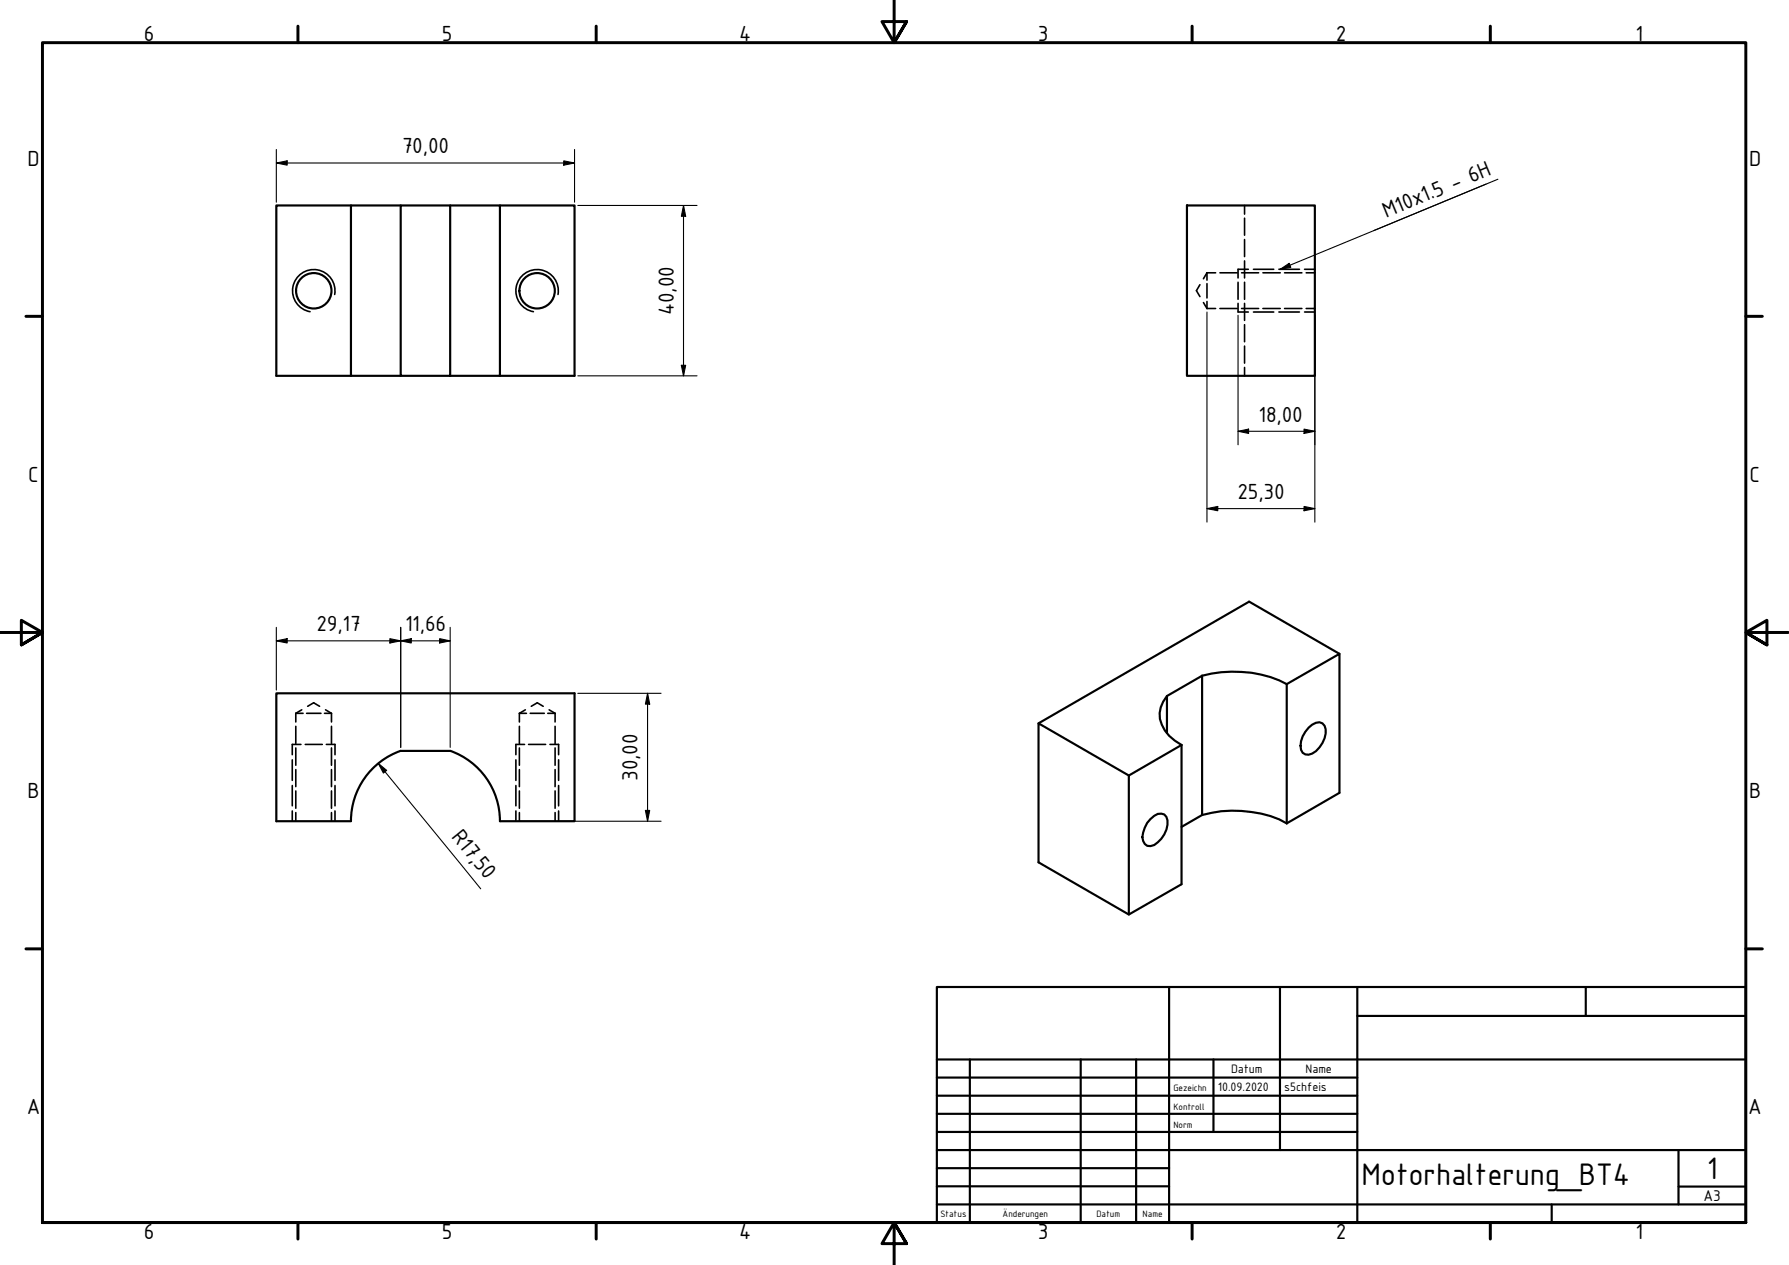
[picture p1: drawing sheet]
<svg xmlns="http://www.w3.org/2000/svg" width="420mm" height="297mm" viewBox="0 0 420 297" stroke-linecap="round" stroke-linejoin="round" font-family="sans-serif">
<!-- layer: Sichtbar (ISO) -->
<g fill="none" stroke="#000" stroke-width=".51">
<path d="M82.4 48.2h-17.5v40.1h17.5M94.1 48.2h11.6v40.1h-11.6zM94.1 48.2h-11.7v40.1h11.7M105.7 48.2h11.7v40.1h-11.7M117.4 48.2h17.5v40.1h-17.5M278.8 48.2h30v40.1h-30zM282.3 158.7l-8.2 4.7v8.7M282.3 158.7v32.7l-4.8 2.8M282.3 158.7a28.4 28.4 0 0 1 19.9 1.9M314.6 153.5l-21.2-12.2-49.5 28.5M64.9 162.8h70v30h-17.5a17.5 17.5 0 0 0-11.7-16.5h-11.6a17.5 17.5 0 0 0-11.7 16.5h-17.5zM274.1 163.4a6.5 6.5 0 0 0 .5 9.4l1.3 1.1 1.6 1"/>
<path d="M277.5 174.9v32.7l-12.4 7.1-21.2-12.2v-32.7l21.2 12.3M277.5 174.9l-12.4 7.2v32.6M302.2 160.6l12.4-7.1v32.7l-12.4 7.1M302.2 160.6v32.7M307.3 170.9a2.73 2.73 0 0 1 3.3-1.1 3 3 0 0 1 .5 3.5 6 6 0 0 1-3.8 3.9 1.72 1.72 0 0 1-1.9-2.1 6.3 6.3 0 0 1 1.9-4.2zM270.2 192.3a2.66 2.66 0 0 1 3.2-1.1 3.1 3.1 0 0 1 .5 3.6 7 7 0 0 1-2.8 3.6 1.66 1.66 0 0 1-2.6-.9 5.7 5.7 0 0 1 1.7-5.2zM282.3 191.4a28.7 28.7 0 0 1 18.1 1l1.8 .9"/>
<circle cx="73.7" cy="68.3" r="4.2"/>
<circle cx="126.1" cy="68.3" r="4.2"/>
</g>
<!-- layer: Sichtbar schmal (ISO) -->
<path d="M78.6 69.1a5 5 0 0 0-4-5.7 5 5 0 0 0-5.8 4 5 5 0 0 0 4 5.8M131.1 69.1a5 5 0 0 0-4.1-5.7 5 5 0 0 0-5.8 4 5 5 0 0 0 4.1 5.8" fill="none" stroke="#000" stroke-width=".38"/>
<!-- layer: Verdeckt (ISO) -->
<g fill="none" stroke="#000" stroke-width=".38">
<path d="M292.3 48.2v2.1M292.3 51.2v4M292.3 56.2v4M281.8 66.9l-.8 1.3 .8 1.4M282.6 71l.9 1.4M283.5 64.1v1.7M283.5 66.6v3.4M283.5 70.8v1.6M283.5 64.1l-.9 1.4M283.5 64.1h2M283.5 72.4h2M286.5 64.1h4.1"/>
<path d="M286.5 72.4h4.1M290.8 71.2v2.1h2.4M290.8 66.3v4M291.6 64.1h4M291.6 72.4h4M292.3 61.3v4M292.3 66.3v4M292.3 71.2v4M292.3 76.2v4M293.2 63.2h-2.4v2.1M294.4 63.2h4.7M294.4 73.3h4.7"/>
<path d="M296.6 64.1h4.1M296.6 72.4h4.1M300.4 63.2h4.8M300.4 73.3h4.8M301.7 64.1h4.1M301.7 72.4h4.1M306.4 63.2h2.4M306.4 73.3h2.4M306.8 64.1h2M306.8 72.4h2M292.3 81.3v4M292.3 86.3v2"/>
<path d="M68.6 178.4v4.8M69.5 167.5h1.7M69.5 167.5v2M69.5 170.5v4.1M69.5 175.6v4.1M70.7 174.8h-2.1v2.4M70.9 166.7l-1.4 .8M71.7 174.8h4M72 167.5h3.4M72.3 165.8l1.4-.8 1.4 .8M76.2 167.5h1.7M76.5 166.7l1.4 .8"/>
<path d="M76.6 174.8h2.1v2.4M77.9 167.5v2M77.9 170.5v4.1M77.9 175.6v4.1M78.7 178.4v4.8M121.2 178.4v4.8M122 167.5h1.6M122 167.5v2M122 170.5v4.1M122 175.6v4.1M123.2 174.8h-2v2.4M123.4 166.7l-1.4 .8"/>
<path d="M124.1 174.8h4M124.5 167.5h3.3M124.8 165.8l1.4-.8 1.4 .8M128.7 167.5h1.7M129 166.7l1.4 .8M129.2 174.8h2v2.4M130.4 167.5v2M130.4 170.5v4.1M130.4 175.6v4.1M131.2 178.4v4.8M68.6 184.5v4.7M68.6 190.4v2.4"/>
<path d="M69.5 180.7v4M69.5 185.7v4.1M69.5 190.8v2M77.9 180.7v4M77.9 185.7v4.1M77.9 190.8v2M78.7 184.5v4.7M78.7 190.4v2.4M121.2 184.5v4.7M121.2 190.4v2.4M122 180.7v4M122 185.7v4.1"/>
<path d="M122 190.8v2M130.4 180.7v4M130.4 185.7v4.1M130.4 190.8v2M131.2 184.5v4.7M131.2 190.4v2.4"/>
</g>
<!-- layer: Rahmen (ISO) -->
<g fill="none" stroke="#000" stroke-width=".7">
<path d="M70 6.1v3.9M140 6.1v3.9M210 0v10l-2.9-4.9h5.8l-2.9 4.9 2.9-4.9M280 6.1v3.9M350 6.1v3.9M6.1 74.3h3.9M410 74.3h3.9M0 148.5h10l-5-2.8v5.7l5-2.9-5 2.9M420 148.5h-10l5-2.8v5.7l-5-2.9 5 2.9M6.1 222.8h3.9M410 222.8h3.9M10 287.1v-277.1h400v277.1h-400h400"/>
<path d="M70 287.1v3.8M140 287.1v3.8M212.9 292l-2.9-4.9 2.9 4.9h-5.8l2.9-4.9v9.9M280 287.1v3.8M350 287.1v3.8"/>
</g>
<!-- layer: Titel (ISO) -->
<g fill="none" stroke="#000" stroke-width=".51">
<path d="M220 231.8h190v55.3h-190zM274.6 231.8v55.3M300.6 231.8v38.3M318.8 238.6h91.2M318.8 231.8v55.3M372.4 231.8v6.8M220 253h98.8M220 257.3h98.8M220 248.8h190M227.8 248.8v38.3M253.8 248.8v38.3M266.8 248.8v38.3"/>
<path d="M285 248.8v17M220 261.5h98.8M220 265.8h98.8M220 270.1h190M220 274.3h54.6M220 278.6h54.6M394.2 278.6h15.8M394.2 270.1v12.7M220 282.8h190M364.4 282.8v4.3"/>
</g>
<g fill="none" stroke="#000" stroke-width=".25">
<path d="M64.9 38.3l2.5-.5v1zM64.9 38.3h70M64.9 35.1v12.4M132.4 37.8l2.5 .5-2.5 .5zM134.9 35.1v12.4M135.7 48.2h28M160.5 48.2l.5 2.6h-1zM160.5 48.2v40.1M283.5 73.3v49.3M290.8 74v30.4M308.8 74v48.6M135.7 88.3h28"/>
<path d="M160 85.8h1l-.5 2.5zM283.5 119.4l2.5-.5v1zM283.5 119.4h25.3M290.8 101.3l2.4-.5v1zM290.8 101.3h18M306.3 100.8l2.5 .5-2.5 .5zM306.3 118.9l2.5 .5-2.5 .5zM64.9 150.5l2.5-.5v1zM64.9 147.3v14.7M64.9 150.5h40.8M91.6 150l2.5 .5-2.5 .5zM94.1 150.5l2.5-.5v1z"/>
<path d="M94.1 147.3v28.2M103.3 150l2.4 .5-2.4 .5zM105.7 147.3v28.2M88.8 179.2l2 1.7-.8 .6zM88.8 179.2l24.1 29.5M135.7 162.8h19.6M152.1 162.8l.5 2.5h-1zM152.1 162.8v30M122 192.8h33.3M151.6 190.3h1l-.5 2.5z"/>
</g>
<g fill="#000">
<path d="M64.9 38.3l2.5-.5v1z" fill-rule="evenodd"/>
<path d="M132.4 37.8l2.5 .5-2.5 .5z" fill-rule="evenodd"/>
<path d="M160.5 48.2l.5 2.6h-1z" fill-rule="evenodd"/>
<path d="M160 85.8h1l-.5 2.5z" fill-rule="evenodd"/>
<path d="M283.5 119.4l2.5-.5v1z" fill-rule="evenodd"/>
<path d="M290.8 101.3l2.4-.5v1z" fill-rule="evenodd"/>
<path d="M306.3 100.8l2.5 .5-2.5 .5z" fill-rule="evenodd"/>
<path d="M306.3 118.9l2.5 .5-2.5 .5z" fill-rule="evenodd"/>
<path d="M64.9 150.5l2.5-.5v1z" fill-rule="evenodd"/>
<path d="M91.6 150l2.5 .5-2.5 .5z" fill-rule="evenodd"/>
<path d="M94.1 150.5l2.5-.5v1z" fill-rule="evenodd"/>
<path d="M103.3 150l2.4 .5-2.4 .5z" fill-rule="evenodd"/>
<path d="M152.1 162.8l.5 2.5h-1z" fill-rule="evenodd"/>
<path d="M88.8 179.2l2 1.7-.8 .6z" fill-rule="evenodd"/>
<path d="M151.6 190.3h1l-.5 2.5z" fill-rule="evenodd"/>
</g>
<!-- layer: Symbol (ISO) -->
<path d="M349 43.2l-48.3 20M351.8 42.1l-29.2 12.1M300.7 63.2l2.1-1.4 .3 1z" fill="none" stroke="#000" stroke-width=".25"/>
<path d="M300.7 63.2l2.1-1.4 .3 1z" fill-rule="evenodd" fill="#000"/>
<g font-size="7.9">
<text x="319.8" y="278.2">Motorhalterung_BT4</text>
<text x="400.9" y="276.8">1</text>
</g>
<g font-size="5.5">
<text x="33.8" y="9.6">6</text>
<text x="103.8" y="9.6">5</text>
<text x="173.6" y="9.6">4</text>
<text x="243.8" y="9.6">3</text>
<text x="313.8" y="9.6">2</text>
<text x="384.1" y="9.6">1</text>
<text x="94.4" y="35.9">70,00</text>
<text x="6.5" y="38.9">D</text>
<text x="410.8" y="38.9">D</text>
<text x="325.6" y="51.2" transform="rotate(-23 325.6 51.2)">M10x1.5 - 6H</text>
<text x="158.2" y="74" transform="rotate(-90 158.2 74)">40,00</text>
<text x="295.6" y="99">18,00</text>
<text x="6.6" y="113.1">C</text>
<text x="410.9" y="113.1">C</text>
<text x="290.6" y="117.1">25,30</text>
<text x="74.4" y="148.2">29,17</text>
<text x="95.1" y="148.2">11,66</text>
<text x="149.7" y="183.3" transform="rotate(-90 149.7 183.3)">30,00</text>
<text x="6.5" y="187.4">B</text>
<text x="410.8" y="187.4">B</text>
<text x="105.9" y="196.5" transform="rotate(51 105.9 196.5)">R17,50</text>
<text x="6.3" y="261.7">A</text>
<text x="410.6" y="261.7">A</text>
<text x="33.8" y="290.9">6</text>
<text x="103.8" y="290.9">5</text>
<text x="173.6" y="290.9">4</text>
<text x="243.8" y="290.9">3</text>
<text x="313.8" y="290.9">2</text>
<text x="384.1" y="290.9">1</text>
</g>
<text font-size="3.9" x="400.1" y="282">A3</text>
<g font-size="3.1">
<text x="286" y="256.3">10.09.2020</text>
<text x="289.1" y="252">Datum</text>
<text x="301.6" y="256.3">s5chfeis</text>
<text x="306.6" y="252">Name</text>
</g>
<g font-size="2.3">
<text x="275.6" y="256.3">Gezeichn</text>
<text x="275.6" y="260.5">Kontroll</text>
<text x="275.6" y="264.8">Norm</text>
<text x="220.9" y="285.7">Status</text>
<text x="235.5" y="285.7">Änderungen</text>
<text x="257.6" y="285.7">Datum</text>
<text x="268.4" y="285.7">Name</text>
</g>
</svg>
